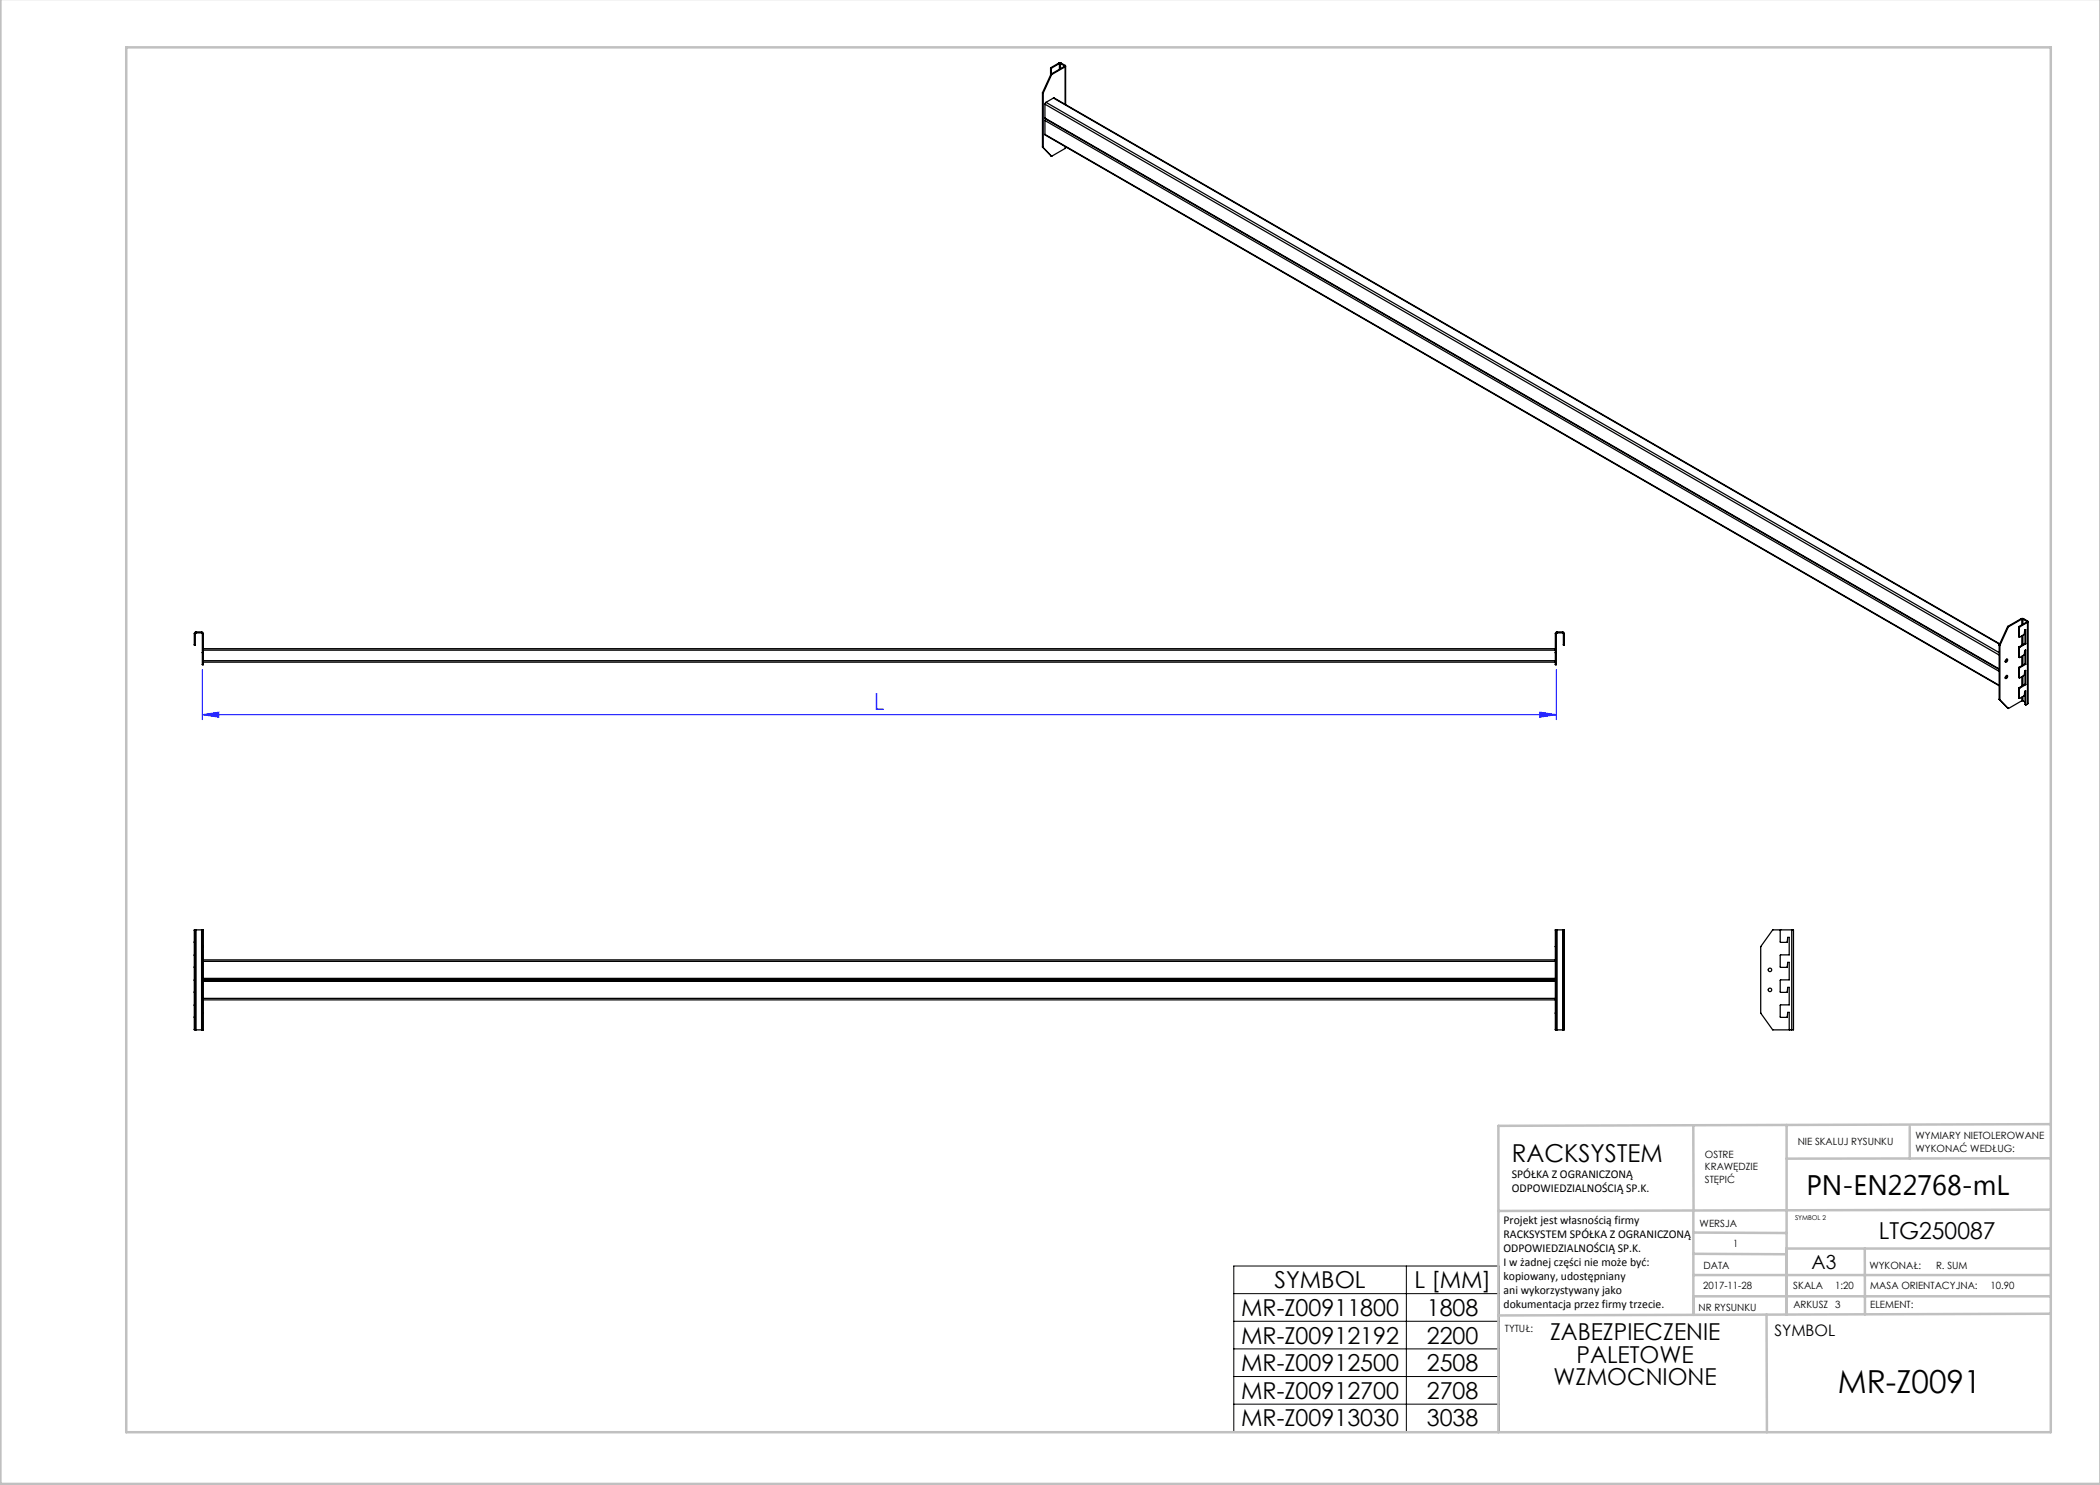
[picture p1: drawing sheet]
<svg xmlns="http://www.w3.org/2000/svg" width="420mm" height="297mm" viewBox="0 0 420 297" stroke-linecap="round" stroke-linejoin="round" font-family="sans-serif">
<path d="M40.5 133.9v10M311.3 133.9v10M40.5 142.9l3.3-.5v1zM40.5 142.9h270.8M308 142.4l3.3 .5-3.3 .5z" fill="none" stroke="#00f" stroke-width=".2"/>
<path d="M246.8 253.2h53v33.2h-53zM246.8 258.7h53M281.3 253.2v33.2M246.8 264.3h53M246.8 269.8h53M246.8 275.3h53M246.8 280.8h53" fill="none" stroke="#000" stroke-width=".2"/>
<g fill="none" stroke="#c0c0c0" stroke-width=".5">
<path d="M.1 -.1v296.9h419.9M25.2 9.5h385v276.9h-385zM338.7 225.2v16.9M357.3 225v37.9M382 225.4v6.3M410.1 224.8l-110.4 .4v61.2M410.1 231.7h-52.8M338.7 259.3h71.5M338.7 255h71.5M338.7 250.8l18.6 .1M338.7 246.5l18.6 .1M338.7 242.1v20.9"/>
<path d="M373 249.7v13.2M410.1 241.9l-110.4 .3M410.2 249.7h-52.9v13.2M353.3 262.9l.1 23.5M410.2 262.7l-110.5 .4"/>
</g>
<path d="M40.5 142.9l3.3-.5v1zM308 142.4l3.3 .5-3.3 .5z" fill="#00f"/>
<g fill="none" stroke="#000" stroke-width=".25">
<path d="M208.5 18.6l.1 .1M208.5 18.6v10.8M208.5 18.5v.1M208.5 18.5l.1 .1M208.6 18.7v10.8M208.6 18.6v.1M210.1 13.6l.2 .1M210.1 13.6v1.4M210.2 14.9l.1 .1M210.2 14.9l-1.7 3.6M210.2 13.5l-.1 .1M210.2 13.5l.1 .1"/>
<path d="M210.2 14.8v.1M210.2 14.8l.2 .1M210.3 13.7v1.1M210.3 15l-1.7 3.6M210.3 13.6v.1M210.4 14.9l-.1 .1M210.7 19.6l189.2 109.2M210.7 19.6l-1.5 .9M211.7 12.6h.5M211.7 12.6l.2 .1M211.7 12.6l-1.5 .9M211.9 12.7h.2"/>
<path d="M211.9 12.7l-1.6 .9M211.9 12.7v1.2M212.1 12.7l.8 .5M212.1 12.7v1M212.2 12.6l-.1 .1M212.2 12.6l.8 .5M212.9 13.2v.1M212.9 13.3l.1 .1M212.9 13.3l-2.7 1.5M213 13.1l.1 .1-.1 .2M213 13.4l-2.6 1.5M213 13.1l-.1 .1"/>
<path d="M213 13.4v7.5M213.1 13.2v7.7M208.5 29.4l.1 .1M208.5 29.4h.1M208.5 29.4l1.7 1.7M208.6 29.5h.1M208.6 29.5l1.7 1.7M209 23.6l190.8 110.3M209 26.9l190.8 110.3M209 23.6l190.8 110.2M209 20.8v2.8M209 24.1v2.8"/>
<path d="M209 20.8l190.8 110.2M209 24.1l190.8 110.2M209 26.9l190.8 110.2M209.1 23.8l-.1 .3M209.2 20.5l-.2 .3M209.2 20.5l190.6 110M210.2 31.1v.1M210.2 31.1l.1 .1M213 29.7l-2.7 1.5M213 29.3v.4M213.1 29.4l-.1 .3M38.9 128.9h.2"/>
<path d="M38.9 126.7v2.2M38.9 126.7h.2M39.1 126.7v2.2M39.2 126.4l-.2 .1-.1 .2M39.2 126.6l-.1 .1M39.2 126.4v.2M39.2 126.4h1.1M39.2 126.6h1.1M40.3 126.6l.2 .1M40.3 126.4l.3 .1 .1 .2M40.3 126.4v.2M40.5 130.5v.1"/>
<path d="M40.5 132.9h.2M40.5 126.7v3.8M40.5 130.6v2.3M40.5 126.7h.2M40.5 130.5h.2M40.5 130.6h.2M40.7 130.5v.1M40.7 126.7v3.8M40.7 130.6v2.3M40.7 130h270.4M40.7 129.7h270.4M40.7 132.1h270.4"/>
<path d="M40.7 132.4h270.4M311.1 130.5v.1M311.1 132.9h.2M311.1 126.7v3.8M311.1 130.6v2.3M311.1 126.7h.2M311.1 130.5h.2M311.1 130.6h.2M311.3 130.5v.1M311.3 126.7v3.8M311.3 130.6v2.3M311.4 126.6l-.1 .1"/>
<path d="M311.4 126.4l-.2 .1-.1 .2M311.4 126.4v.2M311.4 126.4h1.1M311.4 126.6h1.1M312.5 126.6l.2 .1M312.5 126.4l.3 .1 .1 .2M312.5 126.4v.2M312.7 128.9h.2M312.7 126.7v2.2M312.7 126.7h.2M312.9 126.7v2.2M399.8 139.8v.1"/>
<path d="M399.8 129l.2 .1M399.8 139.8l.2 .1M399.8 129v10.8M399.8 129h.1M399.8 139.9l.2 .1M399.8 139.9l1.7 1.7M400 129.1v10.8M400 140h.1M400 129.1h.1M400 140l1.7 1.7M401.2 131.9l.1-.1a.27 .27 0 0 1 .2 .4 .27 .27 0 0 1-.5 .1zM401.2 135.2l.1-.1a.27 .27 0 0 1 .2 .4 .27 .27 0 0 1-.5 0z"/>
<path d="M401.4 131.8l-.1 .3-.2 .3M401.4 135.1l-.1 .3-.2 .2M401.5 125.3l-1.7 3.7M401.5 125.3l.2 .1M401.6 125.3h-.1M401.6 125.3l.1 .1M401.7 125.4l-1.7 3.7M401.7 125.4h.1M403.7 127.3l.2 .1M403.7 131.4l.2 .1M403.7 135.5h.1M403.7 139.5l.2 .2"/>
<path d="M403.7 135.5l.2 .1M403.7 125.4l.2 .1M403.7 125.4v1.9M403.7 129.5v1.9M403.7 133.6v1.9M403.7 137.7v1.8M403.7 129.5l.2 .1M403.7 133.6l.2 .1M403.7 137.7l.2 .1M403.7 139.5l.2 .1M403.8 125.3l-.1 .1M403.8 129.4l-.1 .1"/>
<path d="M403.8 133.5l-.1 .1M403.8 137.5l-.1 .2M403.8 125.3l.1 .1M403.8 129.4l.1 .1M403.8 133.5h.1M403.8 137.5l.1 .1M403.9 131.5l.9-.5 .1-.9 .2-.1v2.9M403.9 127.4l.9-.5 .1-.9 .2-.1v2.9M403.9 139.6l.9-.5 .1-.8 .2-.1v2.7M403.9 133.7v1.9l.9-.5 .1-.9 .2-.1v2.8M403.9 125.5v1.9M403.9 129.6v1.9"/>
<path d="M403.9 137.8v1.8M403.9 133.5v.2M403.9 129.5v.1M403.9 125.4v.1M403.9 137.6v.2M404.2 123.7h.5M404.2 123.7l.2 .1M404.2 123.7l-2.6 1.6M404.4 123.8h.2M404.4 123.8l-2.7 1.6M404.4 123.8v1.2M404.4 127.2v1.9"/>
<path d="M404.4 131.3v1.8M404.4 135.3v1.9M404.4 139.4v.8M404.6 123.8l.8 .5M404.6 123.8v1.1M404.6 127.1v1.8M404.6 131.1v1.9M404.6 135.2v1.9M404.6 139.3v.9M404.7 123.7l-.1 .1M404.7 123.7l.8 .5M405 128.7l.1 .1"/>
<path d="M405 126v2.7M405 130.1v2.7M405 134.2v2.7M405 138.2v2.7M405 128.7l-1.2 .7M405 132.8l.1 .1M405 132.8l-1.2 .7M405 136.9h.1M405 136.9l-1.2 .6M405.1 132.9l-1.2 .6M405.1 128.8l-1.2 .7M405.1 136.9l-1.2 .7"/>
<path d="M405.4 124.3v.1M405.4 124.4l-1.6 .9M405.4 124.4l.1 .1M405.5 124.2l.1 .1-.1 .2M405.5 124.5l-1.6 .9M405.5 124.5v16.3M405.5 124.2l-.1 .1M405.6 124.3v16.4l-.1 .1M401.5 141.6h.1M401.5 141.6l.2 .1M404.4 140.2l-2.7 1.5M404.4 140.2h.2"/>
<path d="M404.6 140.2l.4 .2M405 140.9l.2 .1M405 140.9h.1M405.5 140.8l-.4 .1M38.9 191v.1M38.9 193.4v.1M38.9 198.4v.1M38.9 196v.1M38.9 188.4v.1M38.9 188.5h.2M38.9 188.4h.2M38.9 186.1h.2"/>
<path d="M38.9 198.5h.2M38.9 198.4h.2M38.9 191.1h.2M38.9 191h.2M38.9 196.1h.2M38.9 196h.2M38.9 193.5h.2M38.9 193.4h.2M38.9 186.1v2.3M38.9 188.5v2.5M38.9 191.1v2.3M38.9 193.5v2.5"/>
<path d="M38.9 196.1v2.3M38.9 198.5v2.5M39.1 191v.1M39.1 193.4v.1M39.1 198.4v.1M39.1 186v.1M39.1 186l-.2 .1M39.1 196v.1M39.1 188.4v.1M39.1 186h.1M39.1 186.1v2.3M39.1 188.5v2.5"/>
<path d="M39.1 191.1v2.3M39.1 193.5v2.5M39.1 196.1v2.3M39.1 198.5v2.5M39.2 186h1.1M39.2 186v20M40.3 186h.2M40.3 186v20M40.5 189.3v.1M40.5 186h.1M40.5 186h.2M40.5 189.4h.2"/>
<path d="M40.5 189.3h.2M40.5 186v3.3M40.5 189.4v13.2M40.7 189.3v.1M40.7 196h270.4M40.7 186v3.3M40.7 189.4v13.2M40.7 192.3h270.4M40.7 192h270.4M40.7 195.7h270.4M40.7 196.3h270.4M40.7 199.7h270.4"/>
<path d="M40.7 200h270.4M311.1 189.3v.1M311.1 186v3.3M311.1 189.4v13.2M311.1 189.4h.2M311.1 189.3h.2M311.1 186h.2M311.3 189.3v.1M311.3 186h.1M311.3 186h-.2M311.3 186v3.3M311.3 189.4v13.2"/>
<path d="M311.4 186h1.1M311.4 186v20M312.5 186h.2M312.5 186v20M312.7 188.4v.1M312.7 198.4v.1M312.7 186v.1M312.7 186l.2 .1M312.7 191v.1M312.7 196v.1M312.7 193.4v.1M312.7 188.5h.2"/>
<path d="M312.7 188.4h.2M312.7 186.1v2.3M312.7 188.5v2.5M312.7 191.1v2.3M312.7 193.5v2.5M312.7 196.1v2.3M312.7 198.5v2.5M312.7 186.1h.2M312.7 198.5h.2M312.7 198.4h.2M312.7 191.1h.2M312.7 191h.2"/>
<path d="M312.7 196.1h.2M312.7 196h.2M312.7 193.5h.2M312.7 193.4h.2M312.9 188.4v.1M312.9 198.4v.1M312.9 191v.1M312.9 196v.1M312.9 193.4v.1M312.9 186.1v2.3M312.9 188.5v2.5M312.9 191.1v2.3"/>
<path d="M312.9 193.5v2.5M312.9 196.1v2.3M312.9 198.5v2.5M356.1 186v2.4l1.3 .1 .1-1h.3v3.5l-1.8 .1 .1 2.4h1.3l.1-1h.3v3.5l-1.8 .1 .1 2.4h1.3l.1-1h.3v3.5h-1.7l-.1 2.4 1.4 .1 .1-1h.3l.1 3.5M358.3 186h.4v20h-.4M358.3 186h-3.8l-2.4 3.4v13.2l2.4 3.4h3.8M358.3 186v20M38.9 203.4v.1M38.9 201v.1M38.9 205.9l.2 .1M38.9 201.1h.2M38.9 201h.2"/>
<path d="M38.9 203.5h.2M38.9 203.4h.2M38.9 205.9h.2M38.9 201.1v2.3M38.9 203.5v2.4M39.1 203.4v.1M39.1 201v.1M39.1 205.9v.1M39.1 206h.1M39.1 201.1v2.3M39.1 203.5v2.4M39.2 206h1.1"/>
<path d="M40.3 206h.2M40.5 202.6v.1M40.5 206h.1M40.5 202.6h.2M40.5 202.7h.2M40.5 205.9h.2M40.5 202.7v3.2M40.7 202.6v.1M40.7 205.9h.1M40.7 202.7v3.2M311.1 202.6v.1M311.1 205.9h.1"/>
<path d="M311.1 202.6h.2M311.1 202.7v3.2M311.1 202.7h.2M311.1 205.9h.2M311.3 202.6v.1M311.3 206h.1M311.3 202.7v3.2M311.4 206h1.1M312.5 206h.2M312.7 201v.1M312.7 203.4v.1M312.7 205.9v.1"/>
<path d="M312.7 201.1v2.3M312.7 203.5v2.4M312.7 201.1h.2M312.7 201h.2M312.7 203.5h.2M312.7 203.4h.2M312.7 205.9h.2M312.9 201v.1M312.9 203.4v.1M312.9 205.9l-.2 .1M312.9 201.1v2.3M312.9 203.5v2.4"/>
<circle cx="354" cy="198" r=".35"/>
<circle cx="354" cy="194" r=".35"/>
</g>
<text font-size="6.3" x="367.5" y="278.5">MR-Z0091</text>
<text font-size="5.6" x="361.3" y="239.1">PN-EN22768-mL</text>
<text font-size="4.9" x="302.4" y="232.4">RACKSYSTEM</text>
<text font-size="4.7" fill="#00f" x="174.8" y="141.9">L</text>
<g font-size="4.7">
<text x="375.8" y="247.8">LTG250087</text>
<text x="254.9" y="257.7">SYMBOL</text>
<text x="282.9" y="257.7">L [MM]</text>
<text x="248.2" y="263.2">MR-Z00911800</text>
<text x="285.4" y="263.2">1808</text>
<text x="248.2" y="268.7">MR-Z00912192</text>
<text x="285.4" y="268.7">2200</text>
<text x="310" y="268.1">ZABEZPIECZENIE</text>
<text x="248.2" y="274.2">MR-Z00912500</text>
<text x="285.4" y="274.2">2508</text>
<text x="315.3" y="272.6">PALETOWE</text>
<text x="248.2" y="279.8">MR-Z00912700</text>
<text x="285.4" y="279.8">2708</text>
<text x="310.7" y="277.1">WZMOCNIONE</text>
<text x="248.2" y="285.3">MR-Z00913030</text>
<text x="285.4" y="285.3">3038</text>
</g>
<text font-size="3.9" x="362.3" y="253.8">A3</text>
<text font-size="3.2" x="354.9" y="267.2">SYMBOL</text>
<g font-size="2.4">
<text x="302.4" y="235.6">SPÓŁKA Z OGRANICZONĄ</text>
<text x="302.4" y="238.4">ODPOWIEDZIALNOŚCIĄ SP.K.</text>
<text x="300.7" y="244.7">Projekt jest własnością firmy</text>
<text x="300.7" y="247.5">RACKSYSTEM SPÓŁKA Z OGRANICZONĄ</text>
<text x="300.7" y="250.3">ODPOWIEDZIALNOŚCIĄ SP.K.</text>
<text x="300.7" y="253.1">I w żadnej części nie może być:</text>
<text x="300.7" y="256">kopiowany, udostępniany</text>
<text x="300.7" y="258.8">ani wykorzystywany jako</text>
<text x="300.7" y="261.6">dokumentacja przez firmy trzecie.</text>
</g>
<g font-size="2">
<text x="383.1" y="227.9">WYMIARY NIETOLEROWANE</text>
<text x="341" y="231.6">OSTRE</text>
<text x="359.5" y="228.9">NIE SKALUJ RYSUNKU</text>
<text x="383.1" y="230.4">WYKONAĆ WEDŁUG:</text>
<text x="341" y="234.1">KRAWĘDZIE</text>
<text x="341" y="236.6">STĘPIĆ</text>
<text x="339.9" y="245.4">WERSJA</text>
<text x="346.6" y="249.5">1</text>
<text x="340.6" y="257.7">2017-11-28</text>
<text x="340.7" y="253.8">DATA</text>
<text x="358.7" y="257.7">SKALA</text>
<text x="367" y="257.7">1:20</text>
<text x="373.9" y="253.8">WYKONAŁ:</text>
<text x="374.1" y="257.7">MASA ORIENTACYJNA:</text>
<text x="387.2" y="253.8">R. SUM</text>
<text x="398.1" y="257.7">10.90</text>
<text x="339.7" y="262.3">NR RYSUNKU</text>
<text x="358.7" y="261.7">ARKUSZ 3</text>
<text x="374.1" y="261.7">ELEMENT:</text>
<text x="301" y="266.4">TYTUŁ:</text>
</g>
<text font-size="1.3" x="359" y="244">SYMBOL 2</text>
</svg>
